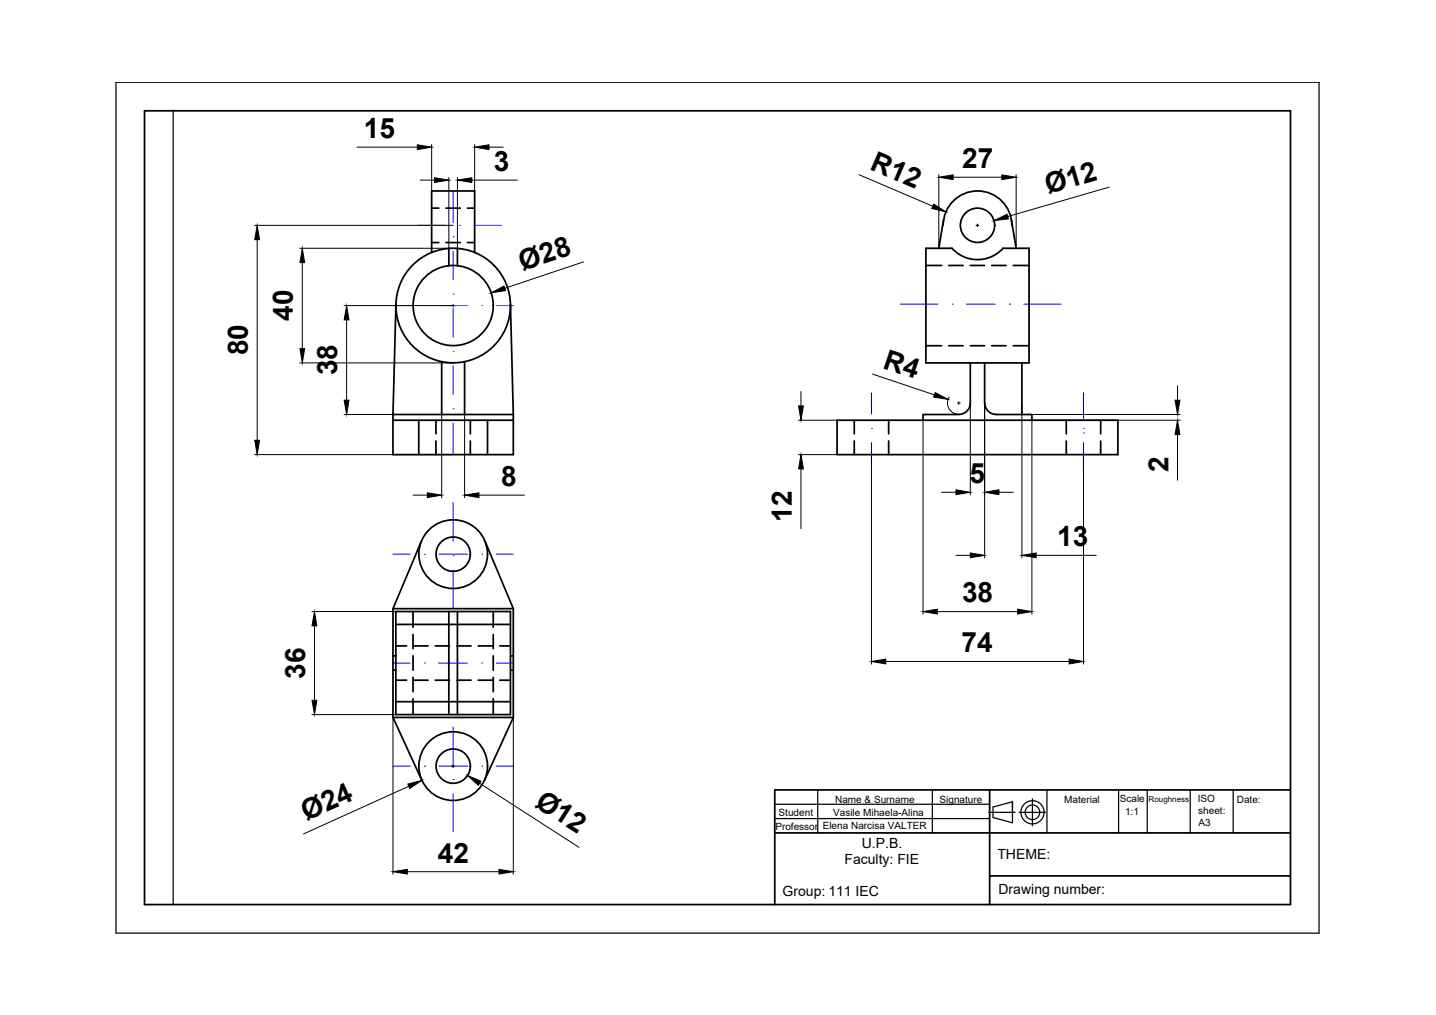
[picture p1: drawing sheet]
<svg xmlns="http://www.w3.org/2000/svg" width="297mm" height="210mm" viewBox="0 0 297 210" stroke-linecap="round" stroke-linejoin="round" font-family="sans-serif">
<!-- layer: 0 -->
<path d="M24 17h248.8v176h-248.8zM35.8 22.9v164.2M160.3 163.4h.1M160.3 169.3h44.4M160.3 166.3h44.4M169.1 163.4v8.8M192.9 163.4v8.8M216.6 163.4v8.8M231.4 163.4v8.8M237.3 163.4v8.8M246.2 163.4v8.8M255.1 163.4v8.8" fill="none" stroke="#000" stroke-width=".25"/>
<path d="M29.9 22.9h237v164.2h-237zM160.3 172.2h106.6M204.7 163.4v23.7M266.9 163.4h-106.6v23.7M204.7 181.1h62.2" fill="none" stroke="#000" stroke-width=".36"/>
<!-- layer: indicator -->
<g fill="none" stroke="#000" stroke-width=".25">
<path d="M204.5 168h5.5M209.4 165.8l-4 1.1v2.2l4 1.1v-4.4v2.2M210.8 168h5.4M213.6 165.2v5.6"/>
<circle cx="213.6" cy="168" r="2.4"/>
<circle cx="213.6" cy="168" r="1.51"/>
</g>
<!-- layer: VISIBLE -->
<g fill="none" stroke="#000" stroke-width=".36">
<path d="M89.3 52.2v-12.7h8.9v12.7M92.8 51.4v3.6M94.6 51.4v3.6M191.5 51.3h5.4a7.1 7.1 0 0 0 10.6 0h5.4v23.7h-21.4zM195.1 46.6a7.1 7.1 0 0 1 7.1-7.1 7.1 7.1 0 0 1 7.1 7.1M195.2 45.4l-1 5.9M209.2 45.4l1 5.9M81.9 62.9l-.6 22.8M91.4 74.8v10.9M96.1 74.8v10.9M105.6 62.9l.6 22.8v8.3h-24.9v-8.3M200.7 75v8.3a2.36 2.36 0 0 1-2.4 2.4"/>
<path d="M203.7 75v8.3a2.36 2.36 0 0 0 2.4 2.4M211.4 75v10.7M81.3 86.9h24.9M81.3 85.7h24.9M86.6 86.9v7.1M100.8 86.9v7.1M173.2 86.9h58v7.1h-58zM198.3 85.7h-7.4v1.2M206 85.7h7.5v1.2M87.2 111.9l-5.9 14M100.3 111.9l5.9 14M81.3 135.6h.6"/>
<path d="M81.3 138.6h.6M81.9 126.5h23.7v21.3h-23.7zM81.9 129.1h23.7M92.8 126.5v21.3M94.6 126.5v21.3M105.6 135.6h.6M105.6 138.6h.6M106.2 125.9h-24.9v22.5M106.2 125.9v22.5M81.3 148.4l6 13M81.3 148.4h24.9M81.9 145.1h23.7"/>
<path d="M106.2 148.4l-6 13"/>
<circle cx="202.2" cy="46.6" r="3.5"/>
<circle cx="93.7" cy="63.2" r="11.8"/>
<circle cx="93.7" cy="63.2" r="8.3"/>
<circle cx="93.7" cy="114.6" r="7.1"/>
<circle cx="93.7" cy="114.6" r="3.5"/>
<circle cx="93.7" cy="158.4" r="7.1"/>
<circle cx="93.7" cy="158.4" r="3.5"/>
</g>
<!-- layer: AXIS -->
<g fill="none" stroke="#00f" stroke-width=".21">
<path d="M93.7 39.5v6.5M86.5 46.6h5.6M93.7 49h.1M93.7 51.9v6M95.1 46.6h.1M98.1 46.6h5.6M81.3 63.2h3.5M87.8 63.2h.1M90.8 63.2h5.9M93.7 72.7h.1M93.7 60.8h.1M93.7 63.8v5.9"/>
<path d="M93.7 75.6v6M99.7 63.2h.1M102.6 63.2h3.6M186.3 62.9h7.7M197 62.9h.1M199.9 62.9h6M208.8 62.9h.1M211.8 62.9h7.7M93.7 84.5h.1M93.7 87.5v6.5M180.3 88.6h.1M180.3 81.3v4.3"/>
<path d="M180.3 91.5v4.4M224.1 89.5h.1M224.1 88.6h.1M224.1 81.2v5.4M224.1 91.5v6.4M81.3 114.6h3.5M87.8 114.6h.1M90.8 114.6h5.9M93.7 114.9h.1M93.7 103.9v8M93.7 117.9v8M99.7 114.6h.1"/>
<path d="M102.6 114.6h3.6M81.3 137.1h3.5M87.8 137.1h.1M90.8 137.1h5.9M99.7 137.1h.1M102.6 137.1h3.6M81.3 158.4h3.5M87.8 158.4h.1M90.8 158.4h5.9M93.7 150.4v7.8M99.7 158.4h.1M102.6 158.4h3.6"/>
<path d="M93.7 161.2h.1M93.7 164.2v7.8"/>
</g>
<!-- layer: INVISIBLE -->
<g fill="none" stroke="#000" stroke-width=".36">
<path d="M89.3 50.2h1.5M89.3 43h1.5M92.3 50.2h2.9M92.3 43h2.9M96.7 50.2h1.5M96.7 43h1.5M191.5 54.9h3.3M196.3 54.9h2.9M200.7 54.9h3M205.2 54.9h2.9M209.6 54.9h3.3M191.5 71.5h3.3"/>
<path d="M196.3 71.5h2.9M200.7 71.5h3M205.2 71.5h2.9M209.6 71.5h3.3M90.2 86.9v2.8M90.2 91.2v2.8M97.3 86.9v2.8M97.3 91.2v2.8M176.7 86.9v2.8M176.7 91.2v2.8M183.8 86.9v2.8M183.8 91.2v2.8"/>
<path d="M220.6 86.9v2.8M220.6 91.2v2.8M227.7 86.9v2.8M227.7 91.2v2.8M81.9 133.6h2.2M85.4 126.5v3.2M85.4 131.2v2.9M85.4 135.6v3M85.6 133.6h2.9M90 133.6h3M94.5 133.6h2.9M98.9 133.6h3"/>
<path d="M102 126.5v3.2M102 131.2v2.9M102 135.6v3M103.4 133.6h2.2M81.9 140.7h2.2M85.4 140.1v2.9M85.4 144.5v3.3M85.6 140.7h2.9M90 140.7h3M94.5 140.7h2.9M98.9 140.7h3M102 140.1v2.9"/>
<path d="M102 144.5v3.3M103.4 140.7h2.2"/>
</g>
<!-- layer: DIMENSION -->
<g fill="none" stroke="#000" stroke-width=".21">
<path d="M73.9 30.4h12.4M86.9 37.2h3M89.3 29.9v9.6M92.8 36.7v14.7M94.6 36.7v14.7M97.6 37.2h9.4M98.2 29.9v9.6M101.1 30.4h3M177.7 36.1l15.2 6.5M194.2 36.1v15.2M197.2 36.7h10M210.2 36.1v15.2"/>
<path d="M229.4 38.7l-20.9 6.1M52.7 46.6h41M53.2 49.6v41.5M62 51.3h31.7M62.5 54.3v17.8M120.7 54.2l-16.3 5.4M201.9 46.6h.6M202.2 46.3v.6M62 75h31.7M71.2 63.2h22.8M71.7 66.2v16.6M93.7 62.9v.6"/>
<path d="M180.5 77.4l12.8 4.3M243.6 79.8v3M52.7 94h41M71.2 85.7h22.5M91.4 85.7v17.2M96.1 85.7v17.2M165.1 94h8.1M165.1 86.9h8.1M165.7 81v2.9M165.7 97v12.3M180.3 94.2v43.1M190.9 86.9v40.1"/>
<path d="M196.3 82.1a2.36 2.36 0 0 0 2 3.6M198.1 83.3h.5M198.3 83.1v.5M200.7 83.3v19M203.7 83.3v32.1M211.4 83.3v32.1M213.5 85.7h30.6M224.1 94v43.3M243.6 89.9v9.4M244.1 86.9h-30.6v40.1M85.4 102.4h3M99.1 102.4h9.4"/>
<path d="M194.8 101.8h2.9M197.7 114.8h3M206.6 101.8h3M214.3 114.8h12.4M64.5 126.5h17.4M65.1 129.4v15.4M183.2 136.8h38M193.9 126.5h16.6M64.5 147.8h17.4M81.3 148.4v32.4M93.5 158.4h.5M93.7 158.2v.5"/>
<path d="M106.2 148.4v32.4M84.6 162.6l-21.8 9.9M99.2 162l20.6 13.2M84.3 180.3h18.9"/>
</g>
<g fill="#000" stroke="#000" stroke-width=".21">
<path d="M86.3 29.9l3 .5-3 .5zM89.9 36.8l2.9 .4-2.9 .5zM94.6 37.2l3-.4v.9zM98.2 30.4l2.9-.5v1zM194.2 36.7l3-.5v.9zM207.2 36.2l3 .5-3 .4zM53.2 46.6l.5 3h-1zM62.5 51.3l.5 3h-1zM101.6 60.6l2.7-1.4 .3 .9zM193.1 42.2l2.6 1.6-3-.7zM205.6 45.6l2.7-1.3 .3 1zM62 72.1h1l-.5 2.9z"/>
<path d="M71.7 63.2l.5 3h-1zM52.7 91.1h1l-.5 2.9zM71.2 82.8h1l-.5 2.9zM165.2 83.9h1l-.5 3zM165.7 94l.5 3h-1zM193.4 81.2l2.7 1.4-3-.5zM243.1 82.8h1l-.5 2.9zM243.6 86.9l.5 3h-1zM88.4 101.9l3 .5-3 .5zM96.1 102.4l3-.5v1zM197.7 101.3l3 .5-3 .5zM200.7 114.4l3 .4-3 .5z"/>
<path d="M203.7 101.8l2.9-.5v1zM211.4 114.8l2.9-.4v.9zM65.1 126.5l.4 2.9h-1zM180.3 136.8l2.9-.5v1zM190.9 126.5l3-.5v1zM210.5 126l3 .5-3 .5zM221.2 136.3l2.9 .5-2.9 .5zM64.5 144.8h1l-.4 3zM81.3 180.3l3-.5v1zM84.4 162.2l2.9-.8-2.5 1.7zM96.7 160.4l2.8 1.2-.6 .8zM103.2 179.8l3 .5-3 .5z"/>
</g>
<g font-size="5.8">
<text x="75.3" y="28.5">15</text>
<text x="102.2" y="35.3">3</text>
<text x="179.7" y="35" transform="rotate(23 179.7 35)">R12</text>
<text x="199" y="34.8">27</text>
<text x="216.8" y="40.1" transform="rotate(-16 216.8 40.1)">Ø12</text>
<text x="108.1" y="56.1" transform="rotate(-19 108.1 56.1)">Ø28</text>
<text x="60.6" y="66.3" transform="rotate(-90 60.6 66.3)">40</text>
<text x="51.3" y="73.5" transform="rotate(-90 51.3 73.5)">80</text>
<text x="69.8" y="77.7" transform="rotate(-90 69.8 77.7)">38</text>
<text x="182.4" y="76" transform="rotate(18 182.4 76)">R4</text>
<text x="103.7" y="100.5">8</text>
<text x="200.5" y="99.9">5</text>
<text x="241.7" y="97.6" transform="rotate(-90 241.7 97.6)">2</text>
<text x="163.8" y="107.9" transform="rotate(-90 163.8 107.9)">12</text>
<text x="218.7" y="112.9">13</text>
<text x="199" y="124.5">38</text>
<text x="198.9" y="134.9">74</text>
<text x="63.1" y="140.3" transform="rotate(-90 63.1 140.3)">36</text>
<text x="110.4" y="166.6" transform="rotate(33 110.4 166.6)">Ø12</text>
<text x="63.4" y="169.8" transform="rotate(-24 63.4 169.8)">Ø24</text>
<text x="90.6" y="178.4">42</text>
</g>
<g font-size="2.9">
<text x="174.7" y="178.7">Faculty: FIE</text>
<text x="178.3" y="175.3">U.P.B.</text>
<text x="206.3" y="177.7">THEME:</text>
<text x="161.9" y="185.3">Group: 111 IEC</text>
<text x="206.6" y="184.8">Drawing number:</text>
</g>
<g font-size="2.1">
<text x="172.7" y="166.1">Name &amp; Surname</text>
<text x="194.4" y="166.1">Signature</text>
<text x="220.1" y="166">Material</text>
<text x="231.6" y="165.9">Scale</text>
<text x="247.7" y="165.8">ISO</text>
<text x="255.8" y="166">Date:</text>
<text x="160.4" y="171.6">Professor</text>
<text x="161.1" y="168.8">Student</text>
<text x="170.2" y="171.5">Elena Narcisa VALTER</text>
<text x="172.3" y="168.8">Vasile Mihaela-Alina</text>
<text x="232.7" y="168.6">1:1</text>
<text x="247.9" y="168.3">sheet:</text>
<text x="247.9" y="170.8">A3</text>
</g>
<text font-size="1.7" x="237.6" y="165.8">Roughness</text>
</svg>
